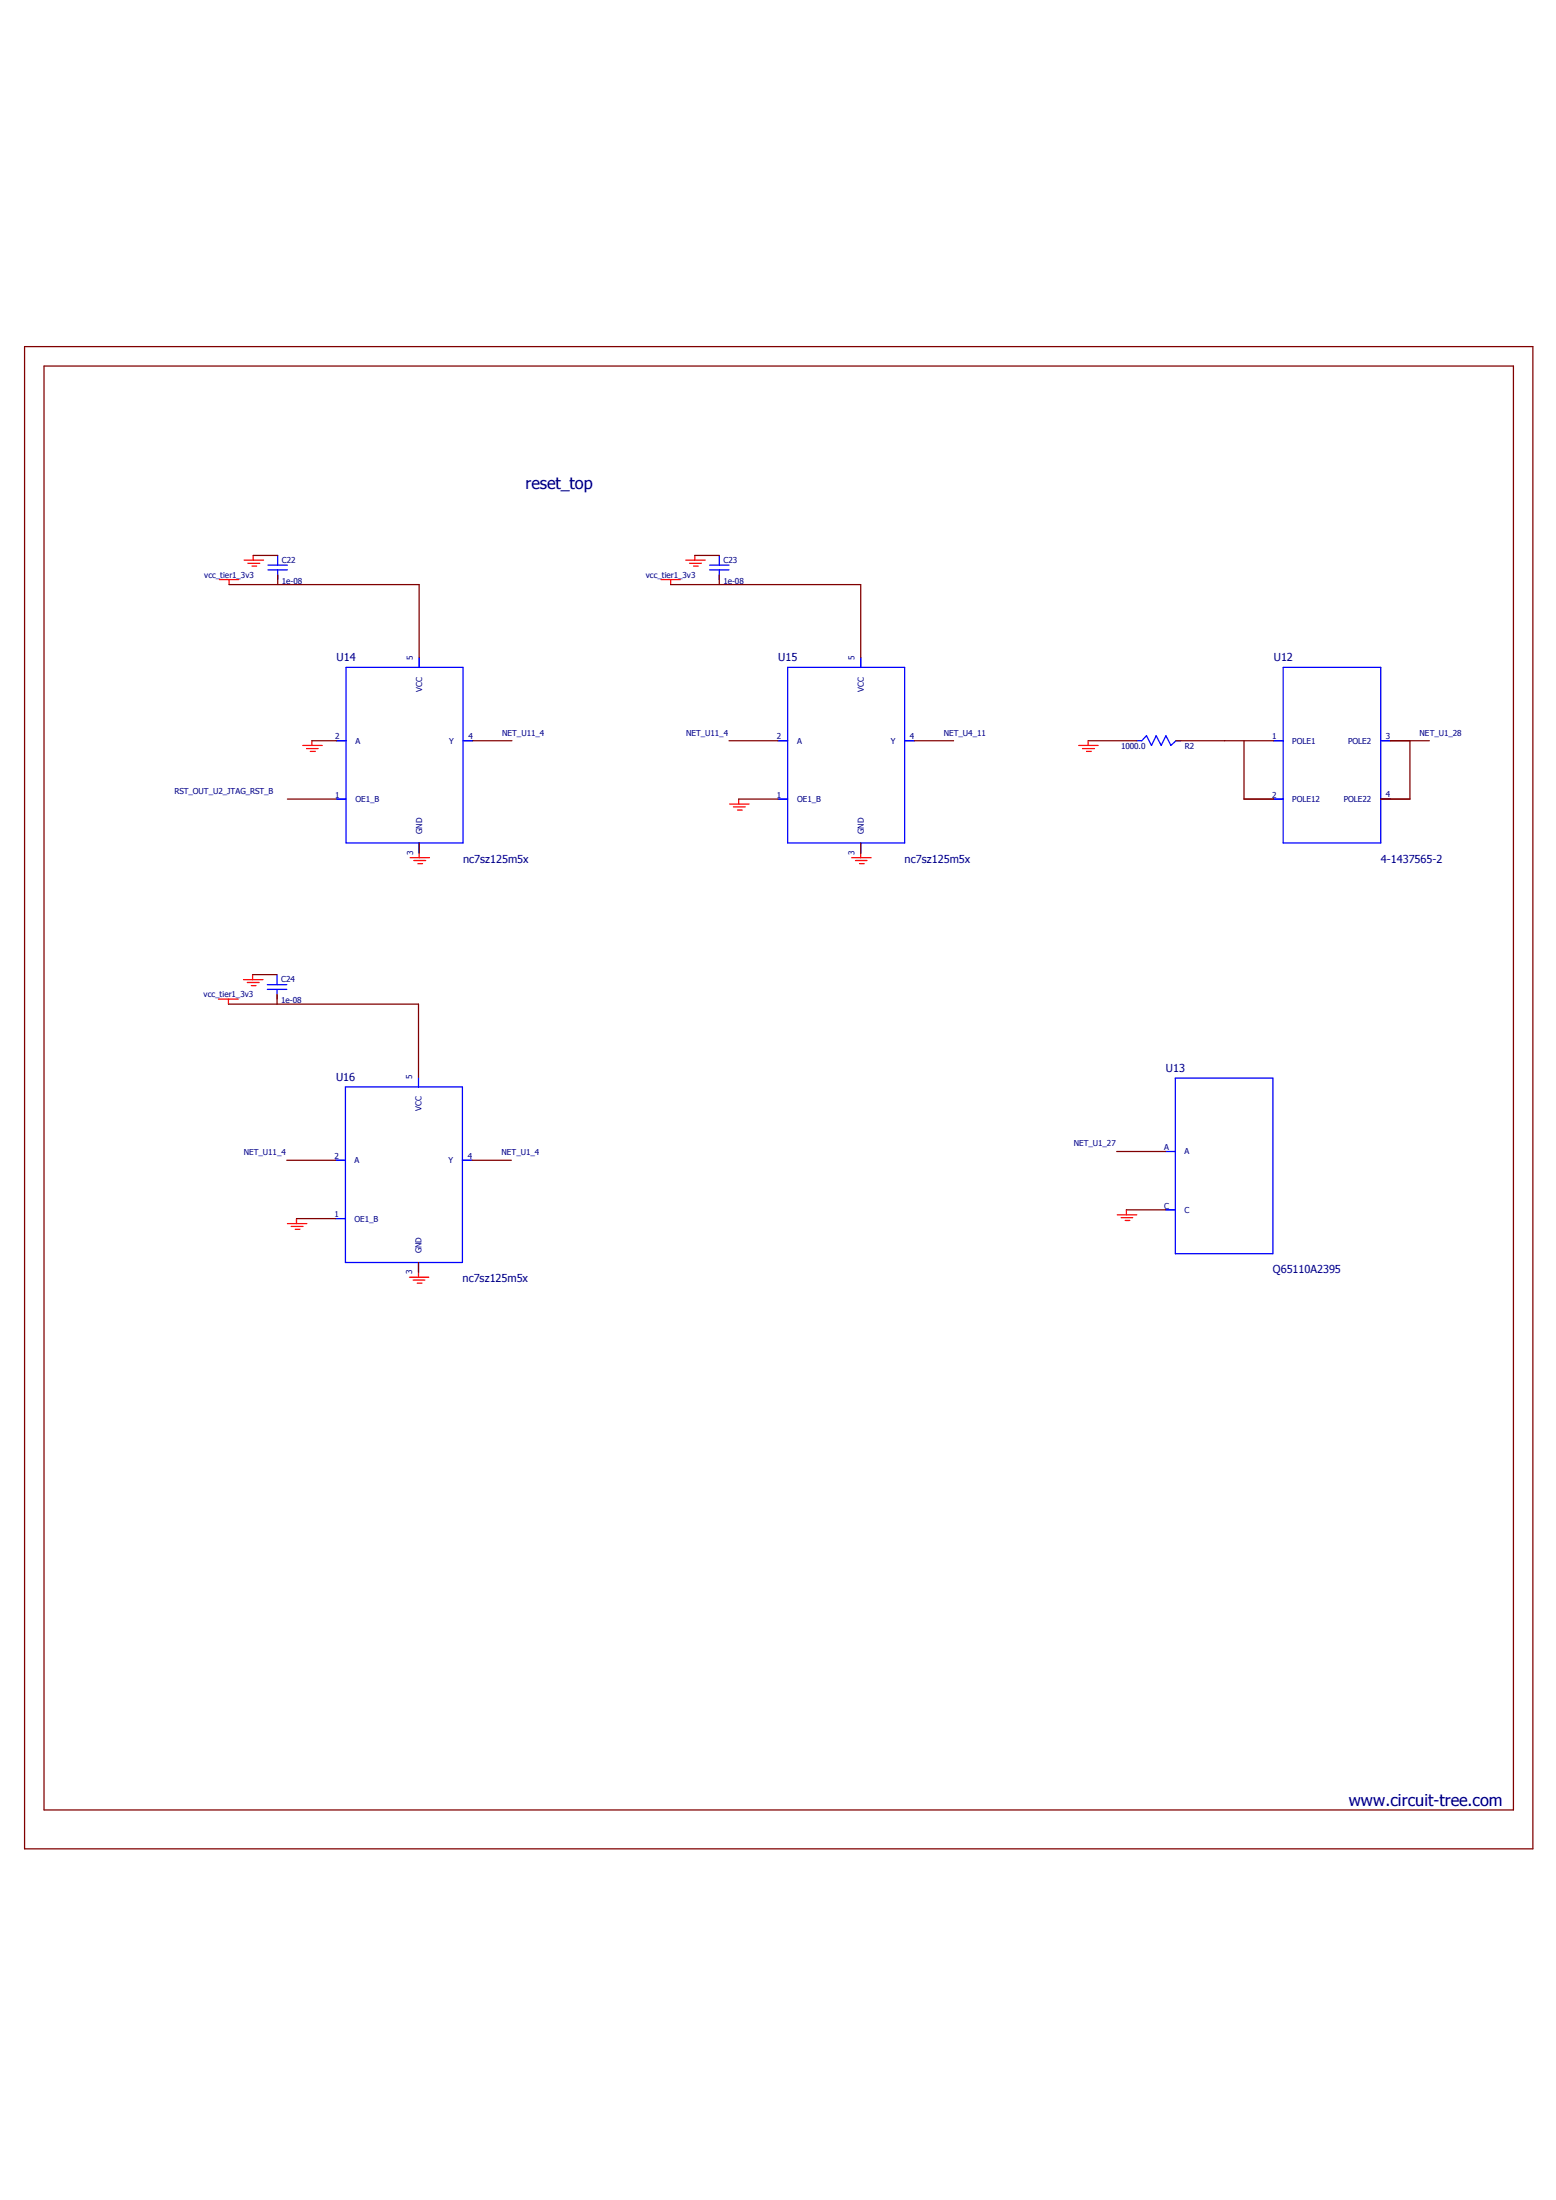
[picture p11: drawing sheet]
<svg xmlns="http://www.w3.org/2000/svg" width="210mm" height="297mm" viewBox="0 0 210 297" stroke-linecap="round" stroke-linejoin="round" font-family="sans-serif">
<path d="M3 46.7l204 203.2M207 46.7l-204 203.2" fill="none" stroke="#fff" stroke-width=".13"/>
<g fill="none" stroke="#f00" stroke-width=".17">
<path d="M29.6 78.2h2.6M30.9 78.2v.7M32.9 75.6h2.7M33.5 76h1.6M34 76.4h.6M34.2 75v.6M89.2 78.2h2.6M90.5 78.2v.7M92.5 75.6h2.7M93.1 76h1.6M93.6 76.4h.6M93.8 75v.6"/>
<path d="M40.9 100.6h2.6M41.4 101.1h1.5M41.9 101.4h.7M42.1 100v.6M55.3 115.8h2.7M55.8 116.2h1.7M56.4 116.6h.6M56.6 115.2v.6M98.5 108.6h2.6M99 108.9h1.6M99.5 109.4h.7M99.7 107.9v.7"/>
<path d="M114.9 115.8h2.7M115.4 116.2h1.6M116 116.6h.6M116.2 115.2v.6M145.6 100.6h2.6M146.1 101.1h1.6M146.6 101.4h.7M146.9 100v.6M29.5 134.9h2.6M30.8 134.9v.7M32.9 132.3h2.6M33.4 132.6h1.6"/>
<path d="M33.9 133.1h.7M34.1 131.6v.7M38.8 165.2h2.6M39.3 165.6h1.6M39.8 166h.7M40 164.5v.7M55.3 172.4h2.6M55.8 172.8h1.5M56.3 173.2h.6M56.5 171.7v.7M150.8 164h2.6M151.3 164.4h1.6"/>
<path d="M151.9 164.8h.6M152 163.3v.7"/>
</g>
<g fill="none" stroke="#800000" stroke-width=".17">
<path d="M3.3 46.8h203.6v202.8h-203.6zM5.9 49.4h198.4v194.9h-198.4zM30.9 78.9h25.7v9.9M34.2 75h3.3M37.5 77.6v1.3M90.5 78.9h25.7v9.9M93.8 75h3.3M97.1 77.6v1.3M38.8 107.9h6.6M42.1 100h3.3M56.6 113.8v1.4M63.8 100h5.3"/>
<path d="M98.4 100h6.6M99.7 107.9h5.3M116.2 113.8v1.4M123.4 100h5.3M146.9 100h6.5M158.7 100h13.2M167.9 100v7.9h4M187.7 100h5.2M190.3 100v7.9h-3.9M30.8 135.6h25.7v9.8M34.1 131.6h3.3M37.4 134.2v1.4"/>
<path d="M38.7 156.6h6.6M63.7 156.6h5.3M150.7 155.5h6.6M40 164.5h5.3M56.5 170.4v1.3M152 163.3h5.3"/>
</g>
<g fill="none" stroke="#00f" stroke-width=".17">
<path d="M36.2 76.3h2.6M36.2 76.9h2.6M37.5 75v1.3M37.5 76.9v1.3M95.8 76.3h2.6M95.8 76.9h2.6M97.1 75v1.3M97.1 76.9v1.3M46.7 90.1h15.8v23.7h-15.8zM56.6 88.8v1.3M106.3 90.1h15.8v23.7h-15.8zM116.2 88.8v1.3"/>
<path d="M173.2 90.1h13.2v23.7h-13.2zM45.4 100h1.3M45.4 107.9h1.3M56.6 113.8v1.4M62.5 100h1.3M105 100h1.3M105 107.9h1.3M116.2 113.8v1.4M122.1 100h1.3M153.4 100h.7l.6-.7 .7 1.3 .6-1.3 .7 1.3 .7-1.3 .6 1.3 .7-.6h.6M171.9 100h1.3M171.9 107.9h1.3"/>
<path d="M186.4 100h1.3M186.4 107.9h1.3M36.1 132.9h2.6M36.1 133.6h2.6M37.4 131.6v1.3M37.4 133.6v1.3M45.3 156.6h1.3M46.6 146.7h15.8v23.7h-15.8zM56.5 145.4v1.3M62.4 156.6h1.3M157.3 155.5h1.3M158.6 145.5h13.2v23.8h-13.2z"/>
<path d="M45.3 164.5h1.3M56.5 170.4v1.3M157.3 163.3h1.3"/>
</g>
<g fill="none" stroke="#00f" stroke-width=".13">
<path d="M56.6 88.8v1.3M116.2 88.8v1.3M45.4 100h1.3M45.4 107.9h1.3M56.6 113.8v1.4M62.5 100h1.3M105 100h1.3M105 107.9h1.3M116.2 113.8v1.4M122.1 100h1.3M171.9 100h1.3M171.9 107.9h1.3"/>
<path d="M186.3 100h1.4M186.3 107.9h1.4M45.3 156.6h1.3M56.5 145.4v1.4M62.4 156.6h1.3M157.3 155.5h1.3M45.3 164.5h1.3M56.5 170.4v1.3M157.3 163.3h1.3"/>
</g>
<g font-size="2.2" fill="#000080">
<text x="70.9" y="66">reset_top</text>
<text x="182" y="243.8">www.circuit-tree.com</text>
</g>
<g font-size="1.5" fill="#000080">
<text x="45.4" y="89.3">U14</text>
<text x="105" y="89.3">U15</text>
<text x="171.9" y="89.3">U12</text>
<text x="62.5" y="116.5">nc7sz125m5x</text>
<text x="122.1" y="116.5">nc7sz125m5x</text>
<text x="186.4" y="116.5">4-1437565-2</text>
<text x="45.3" y="145.9">U16</text>
<text x="157.4" y="144.7">U13</text>
<text x="62.4" y="173.1">nc7sz125m5x</text>
<text x="171.8" y="171.9">Q65110A2395</text>
</g>
<g font-size="1.1" fill="#000080">
<text x="27.6" y="78">vcc_tier1_3v3</text>
<text x="38" y="76">C22</text>
<text x="87.2" y="78">vcc_tier1_3v3</text>
<text x="97.6" y="76">C23</text>
<text x="38" y="78.8">1e-08</text>
<text x="97.6" y="78.8">1e-08</text>
<text x="55.7" y="89.1" transform="rotate(-90 55.7 89.1)">5</text>
<text x="115.3" y="89.1" transform="rotate(-90 115.3 89.1)">5</text>
<text x="57" y="93.4" transform="rotate(-90 57 93.4)">VCC</text>
<text x="116.6" y="93.4" transform="rotate(-90 116.6 93.4)">VCC</text>
<text x="45.2" y="99.8">2</text>
<text x="48" y="100.4">A</text>
<text x="60.6" y="100.4">Y</text>
<text x="63.2" y="99.8">4</text>
<text x="67.8" y="99.3">NET_U11_4</text>
<text x="92.6" y="99.3">NET_U11_4</text>
<text x="104.8" y="99.8">2</text>
<text x="107.6" y="100.4">A</text>
<text x="120.2" y="100.4">Y</text>
<text x="122.8" y="99.8">4</text>
<text x="127.4" y="99.3">NET_U4_11</text>
<text x="151.3" y="101.1">1000.0</text>
<text x="159.9" y="101.1">R2</text>
<text x="171.7" y="99.8">1</text>
<text x="174.4" y="100.4">POLE1</text>
<text x="181.9" y="100.4">POLE2</text>
<text x="187" y="99.8">3</text>
<text x="191.6" y="99.3">NET_U1_28</text>
<text x="23.5" y="107.2">RST_OUT_U2_JTAG_RST_B</text>
<text x="45.2" y="107.7">1</text>
<text x="104.8" y="107.7">1</text>
<text x="171.7" y="107.7">2</text>
<text x="187" y="107.7">4</text>
<text x="48" y="108.3">OE1_B</text>
<text x="57" y="112.6" transform="rotate(-90 57 112.6)">GND</text>
<text x="107.6" y="108.3">OE1_B</text>
<text x="116.6" y="112.6" transform="rotate(-90 116.6 112.6)">GND</text>
<text x="174.4" y="108.3">POLE12</text>
<text x="181.4" y="108.3">POLE22</text>
<text x="55.8" y="115.5" transform="rotate(-90 55.8 115.5)">3</text>
<text x="115.3" y="115.5" transform="rotate(-90 115.3 115.5)">3</text>
<text x="27.5" y="134.6">vcc_tier1_3v3</text>
<text x="37.9" y="135.4">1e-08</text>
<text x="37.9" y="132.6">C24</text>
<text x="55.6" y="145.7" transform="rotate(-90 55.6 145.7)">5</text>
<text x="32.9" y="156">NET_U11_4</text>
<text x="56.9" y="150" transform="rotate(-90 56.9 150)">VCC</text>
<text x="67.7" y="156">NET_U1_4</text>
<text x="144.9" y="154.8">NET_U1_27</text>
<text x="157.1" y="155.3">A</text>
<text x="159.9" y="155.8">A</text>
<text x="45.1" y="156.5">2</text>
<text x="47.8" y="157">A</text>
<text x="60.5" y="157">Y</text>
<text x="63.1" y="156.4">4</text>
<text x="45.1" y="164.3">1</text>
<text x="47.8" y="164.9">OE1_B</text>
<text x="157.1" y="163.2">C</text>
<text x="159.9" y="163.7">C</text>
<text x="55.6" y="172" transform="rotate(-90 55.6 172)">3</text>
<text x="56.9" y="169.2" transform="rotate(-90 56.9 169.2)">GND</text>
</g>
</svg>
